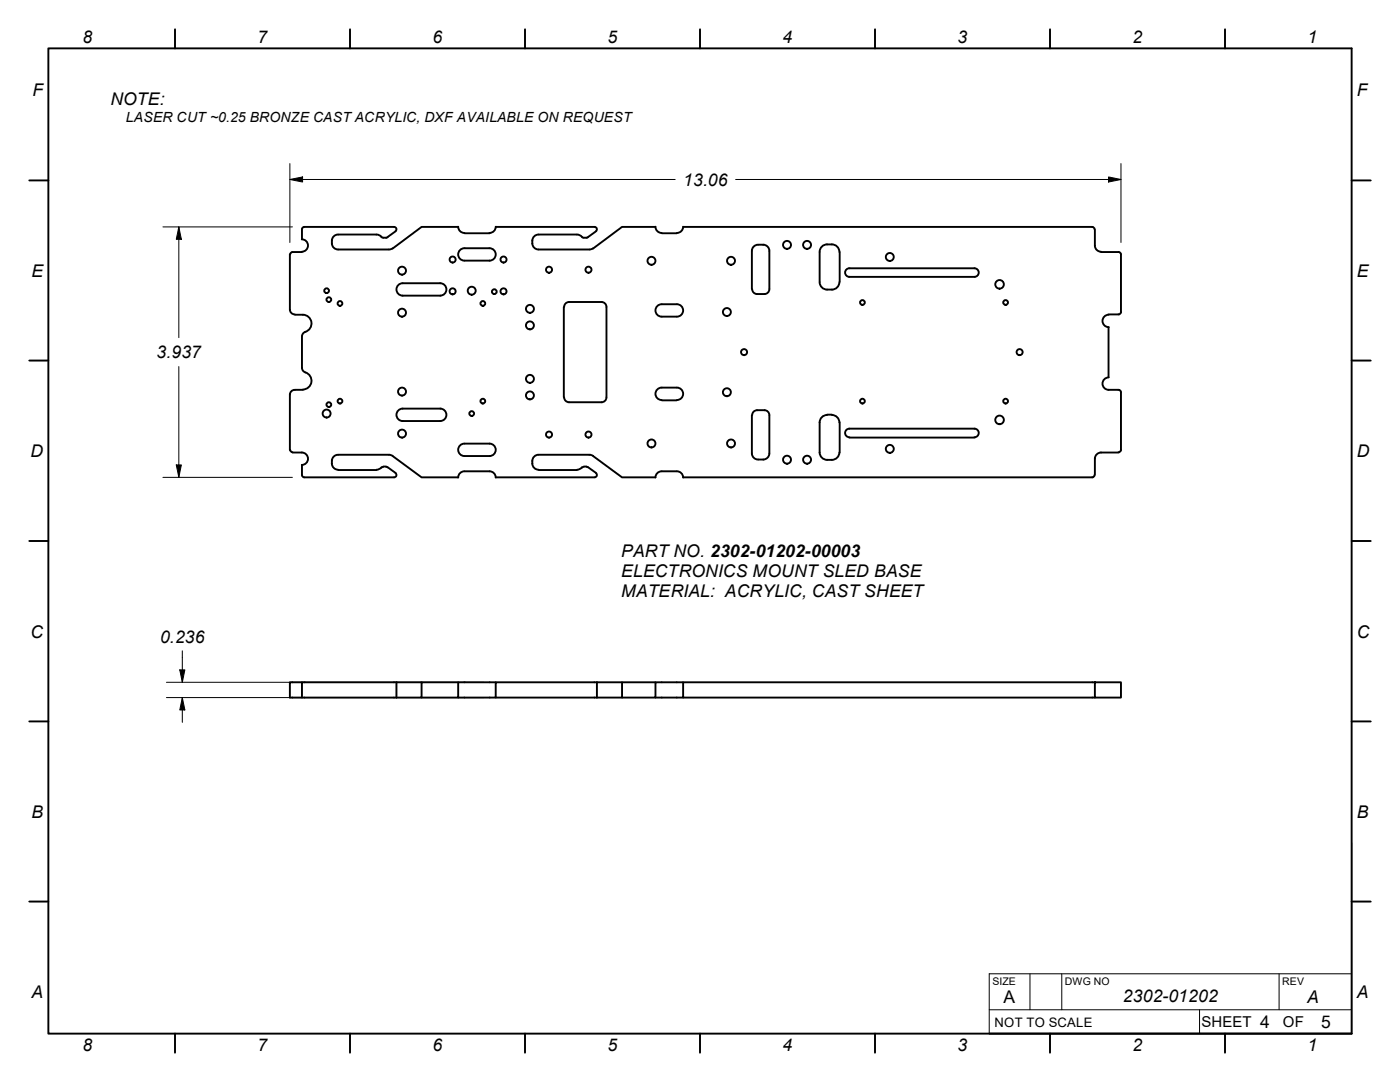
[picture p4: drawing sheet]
<svg xmlns="http://www.w3.org/2000/svg" width="279mm" height="216mm" viewBox="0 0 279 216" stroke-linecap="round" stroke-linejoin="round" font-family="sans-serif">
<!-- layer: Visible Edges(ANSI-PIG) -->
<g fill="none" stroke="#000" stroke-width=".38">
<path d="M57.8 50.7v11.1a.98 .98 0 0 0 1 .9M60.2 47.8a1.24 1.24 0 0 1 1.3 1.2 1.24 1.24 0 0 1-1.3 1.2M60.3 50.3h-1.9l-.4 .2-.1 .3M60.3 45.8v2M60.7 45.3l-.4 .2v.3M60.8 45.3h17.8a.48 .48 0 0 1 .5 .3 .48 .48 0 0 1-.2 .5l-1.6 1.2M66.2 48.5a1.24 1.24 0 0 0 1.3 1.3M66.2 48v.6M67.5 46.8a1.24 1.24 0 0 0-1.3 1.2M67.5 46.8h7.7l.5 .1 .8 .5M67.5 49.8h10.1M76.5 47.4h.6"/>
<path d="M77.3 47.3l-.2 .1M78.4 49.5l-.8 .3M80.3 56.5h7.6a1.24 1.24 0 0 1 1.2 1.3 1.24 1.24 0 0 1-1.2 1.2h-7.6M80.4 56.5a1.24 1.24 0 0 0-1.3 1.3 1.24 1.24 0 0 0 1.3 1.2M92.7 46.5a1.24 1.24 0 0 1-1.3-1.2h-7.3l-5.7 4.3M92.7 46.5h5M97.7 49.5a1.24 1.24 0 0 1 1.2 1.3 1.24 1.24 0 0 1-1.2 1.2M97.7 49.5h-5a1.24 1.24 0 0 0-1.3 1.3 1.24 1.24 0 0 0 1.3 1.2h5M106.2 48v.6M106.2 48.5a1.24 1.24 0 0 0 1.3 1.3M107.5 46.8a1.24 1.24 0 0 0-1.3 1.2M107.5 46.8h7.6"/>
<path d="M107.5 49.8h10.1M115.2 46.8l.5 .1 .4 .4M116.1 47.3l.4 .1h.6M117.3 47.3l-.2 .1M118.4 49.5l-.8 .3M118.6 45.3l-19.7-.1a1.24 1.24 0 0 1-1.2 1.3M118.6 45.3a.48 .48 0 0 1 .5 .3 .48 .48 0 0 1-.2 .5l-1.6 1.2M132 46.5a1.24 1.24 0 0 1-1.2-1.2h-6.7l-5.7 4.3M132.1 46.5h3M151.3 48.8a1.24 1.24 0 0 0-1.2 1.3v7.6M151.3 48.8a1.72 1.72 0 0 1 2.2 .9v8a.98 .98 0 0 1-.9 1h-1.5a.99 .99 0 0 1-1-1M163.6 50.3v6a1.49 1.49 0 0 0 1.5 1.5 1.93 1.93 0 0 0 2.3-1l.1-.5"/>
<path d="M163.6 50.3a1.49 1.49 0 0 1 1.4-1.5 1.95 1.95 0 0 1 2.4 1l.1 .5M167.6 50.3v6M169.5 53.5h25a.86 .86 0 0 1 .8 .9 .86 .86 0 0 1-.8 .8h-25M169.5 53.5a.86 .86 0 0 0-.8 .9 .86 .86 0 0 0 .8 .8M218.4 45.8v-.3l-.4-.2-81.7-.1a1.24 1.24 0 0 1-1.2 1.3M218.5 45.8v3.2M218.5 49a1.24 1.24 0 0 0 1.2 1.2M219.7 50.3h3.6M223.2 50.3l.3 .1 .2 .4M223.7 50.7v11.6M57.8 78.7v11.1M58.8 77.8a.98 .98 0 0 0-1 1"/>
<path d="M58.9 62.8a2.83 2.83 0 0 1 2.8 .6 1.75 1.75 0 0 1-.8 2.8M58.9 77.8h1.6M60.3 67.2v6.2a1.24 1.24 0 0 0 1.1 1.1 1.75 1.75 0 0 1 .7 2 1.75 1.75 0 0 1-1.6 1.2M61 66.2a.98 .98 0 0 0-.7 1M112.5 61.3v17.9M112.6 79.3a.98 .98 0 0 0 1 1h6.5M120 60.3a.98 .98 0 0 1 1 .9v18M120.1 60.3h-6.5a.98 .98 0 0 0-1 .9M121 79.3a.98 .98 0 0 1-1 1M132.1 79.9h3M135.1 60.7h-3.1a1.24 1.24 0 0 0-1.2 1.2 1.24 1.24 0 0 0 1.2 1.3h3.1M135.1 77.3h-3.1a1.24 1.24 0 0 0-1.2 1.3 1.24 1.24 0 0 0 1.2 1.2"/>
<path d="M135.1 60.7a1.24 1.24 0 0 1 1.2 1.2 1.24 1.24 0 0 1-1.2 1.3M135.1 77.3a1.24 1.24 0 0 1 1.2 1.3 1.24 1.24 0 0 1-1.2 1.2M221.2 62.7h2.1M221.2 65.3v9.9M221.2 77.8h2.1M221.3 62.8a1.24 1.24 0 0 0-1.3 1.2 1.24 1.24 0 0 0 1.3 1.3M221.3 75.3a1.24 1.24 0 0 0-1.3 1.2 1.24 1.24 0 0 0 1.3 1.3M223.2 77.8l.4 .2 .1 .3v11.5M223.7 62.3l-.2 .4h-.3M57.9 89.8l.1 .2 .4 .2M58.4 90.3h1.9M60.2 90.3a1.24 1.24 0 0 1 1.3 1.2 1.24 1.24 0 0 1-1.3 1.3"/>
<path d="M60.3 92.8v1.9M60.3 94.8l.2 .4h.2M66.2 91.9a1.37 1.37 0 0 0 1.3 1.8M67.5 90.7a1.24 1.24 0 0 0-1.3 1.3M67.5 90.7h10.1M67.5 93.8h7.6M76.1 93.3l-.4 .3-.5 .1M76.5 93.2l-.4 .1M76.5 93.1h.6M77.1 93.2h.2M77.3 93.2l1.6 1.2M77.6 90.7l.8 .3 5.7 4.2h7.3"/>
<path d="M78.9 94.4a.48 .48 0 0 1 .2 .5 .48 .48 0 0 1-.5 .3h-17.8M80.3 81.5h7.6a1.24 1.24 0 0 1 1.2 1.3 1.24 1.24 0 0 1-1.2 1.2h-7.6M80.4 81.5a1.24 1.24 0 0 0-1.3 1.3 1.24 1.24 0 0 0 1.3 1.2M97.7 88.5a1.24 1.24 0 0 1 1.2 1.3 1.24 1.24 0 0 1-1.2 1.2M97.7 94a1.24 1.24 0 0 1 1.2 1.3M97.7 88.5h-5a1.24 1.24 0 0 0-1.3 1.3 1.24 1.24 0 0 0 1.3 1.2h5M97.7 94h-5a1.24 1.24 0 0 0-1.3 1.3M98.9 95.2h19.7M106.2 91.9a1.37 1.37 0 0 0 1.3 1.8M107.5 90.7a1.24 1.24 0 0 0-1.3 1.3M107.5 90.7h10.1M107.5 93.8h7.6"/>
<path d="M116.1 93.3l-.4 .3-.5 .1M116.5 93.2l-.4 .1M116.5 93.1h.6M117.1 93.2h.2M117.3 93.2l1.6 1.2M117.6 90.7l.8 .3 5.7 4.2h6.7M118.9 94.4a.48 .48 0 0 1 .2 .5 .48 .48 0 0 1-.5 .3M135.1 94h-3.1a1.24 1.24 0 0 0-1.2 1.3M135.1 94a1.24 1.24 0 0 1 1.2 1.3M150.1 90.5a1.24 1.24 0 0 0 1.2 1.2M150.1 82.9v7.5M150.1 82.8a.99 .99 0 0 1 1-.9h1.5a.98 .98 0 0 1 .9 .9"/>
<path d="M153.5 90.5a1.24 1.24 0 0 1-1.2 1.2h-1M153.5 82.9v7.5M163.6 84.3v6M163.6 90.3a1.49 1.49 0 0 0 1.4 1.5 1.95 1.95 0 0 0 2.4-1.1l.1-.4M165 82.7h1.1M165.1 82.8a1.49 1.49 0 0 0-1.5 1.5M166 82.8a1.49 1.49 0 0 1 1.5 1.5M167.6 84.3v6M169.5 85.5h25a.86 .86 0 0 1 .8 .9 .86 .86 0 0 1-.8 .8M169.5 87.3h25M169.5 85.5a.86 .86 0 0 0-.8 .9 .86 .86 0 0 0 .8 .8M218.4 94.8l-.2 .4h-.2h-81.7"/>
<path d="M218.5 91.5v3.2M223.3 90.3h-3.6a1.24 1.24 0 0 0-1.2 1.2M223.7 89.8l-.2 .4h-.3M60.3 136.1h-2.5v3.1h2.5v-3.1h23.8M60.3 139.2h18.8M79.1 136.1v3.1M91.4 136.1h-7.3v3.1h-5M98.9 136.1h-7.5v3.1h-7.3M98.9 139.2h20.2M119.1 136.1v3.1M124.1 136.1h-25.2v3.1h-7.5M130.8 136.1h-6.7v3.1h-5"/>
<path d="M136.3 136.1h-5.5v3.1h-6.7M136.3 139.2h82.2M218.5 136.1h5.2v3.1h-5.2zM218.5 136.1h-82.2v3.1h-5.5"/>
<circle cx="65.2" cy="58" r=".48"/>
<circle cx="65.6" cy="59.8" r=".48"/>
<circle cx="80.2" cy="54" r=".79"/>
<circle cx="90.3" cy="58.1" r=".6"/>
<circle cx="90.3" cy="51.8" r=".6"/>
<circle cx="94.1" cy="58" r=".79"/>
<circle cx="98.6" cy="58.2" r=".48"/>
<circle cx="100.5" cy="51.8" r=".6"/>
<circle cx="100.5" cy="58.1" r=".6"/>
<circle cx="109.6" cy="53.8" r=".6"/>
<circle cx="117.4" cy="53.8" r=".6"/>
<circle cx="130" cy="52" r=".79"/>
<circle cx="145.9" cy="52" r=".79"/>
<circle cx="157.1" cy="48.9" r=".79"/>
<circle cx="161.1" cy="48.9" r=".79"/>
<circle cx="177.6" cy="51.3" r=".79"/>
<circle cx="199.5" cy="56.7" r=".86"/>
<circle cx="67.8" cy="60.5" r=".48"/>
<circle cx="80.2" cy="78.1" r=".79"/>
<circle cx="80.2" cy="62.4" r=".79"/>
<circle cx="96.4" cy="60.5" r=".48"/>
<circle cx="105.8" cy="64.9" r=".79"/>
<circle cx="105.8" cy="75.6" r=".79"/>
<circle cx="105.8" cy="61.6" r=".79"/>
<circle cx="105.8" cy="78.9" r=".79"/>
<circle cx="145.1" cy="62.3" r=".79"/>
<circle cx="145.1" cy="78.3" r=".79"/>
<circle cx="148.5" cy="70.3" r=".6"/>
<circle cx="172.1" cy="60.4" r=".48"/>
<circle cx="200.7" cy="60.4" r=".48"/>
<circle cx="203.5" cy="70.3" r=".6"/>
<circle cx="65.2" cy="82.5" r=".79"/>
<circle cx="65.6" cy="80.7" r=".48"/>
<circle cx="67.8" cy="80" r=".48"/>
<circle cx="80.2" cy="86.5" r=".79"/>
<circle cx="94.1" cy="82.5" r=".48"/>
<circle cx="96.4" cy="80" r=".48"/>
<circle cx="109.6" cy="86.7" r=".6"/>
<circle cx="117.4" cy="86.7" r=".6"/>
<circle cx="130" cy="88.5" r=".79"/>
<circle cx="145.9" cy="88.5" r=".79"/>
<circle cx="157.1" cy="91.7" r=".79"/>
<circle cx="161.1" cy="91.7" r=".79"/>
<circle cx="172.1" cy="80" r=".48"/>
<circle cx="177.6" cy="89.6" r=".79"/>
<circle cx="199.5" cy="83.8" r=".86"/>
<circle cx="200.7" cy="80" r=".48"/>
</g>
<!-- layer: Sketch Geometry(ANSI-PIG) -->
<g fill="none" stroke="#000" stroke-width=".38">
<path d="M9.7 9.7h260v196.5h-260zM34.9 5.8v3.9M69.8 5.8v3.9M104.8 5.8v3.9M139.7 5.8v3.9M174.6 5.8v3.9M209.5 5.8v3.9M244.5 5.8v3.9M5.8 36h3.9M269.7 36h3.9M5.8 71.9h3.9M269.7 71.9h3.9"/>
<path d="M5.8 107.9h3.9M269.7 107.9h3.9M5.8 144h3.9M269.7 144h3.9M5.8 179.9h3.9M269.7 179.9h3.9M34.9 206.2v3.9M69.8 206.2v3.9M104.8 206.2v3.9M139.7 206.2v3.9M174.6 206.2v3.9M197.4 206.2h72.3"/>
<path d="M209.5 206.2v3.9M244.5 206.2v3.9"/>
</g>
<!-- layer: Dimensions(ANSI-PIG) -->
<g fill="none" stroke="#000" stroke-width=".2">
<path d="M57.8 35.8l2.6-.5v1zM57.8 35.8h76.9M57.8 32.6v15.8M146.8 35.8h76.9M221.2 35.3l2.5 .5-2.5 .5zM223.7 32.6v15.8M32.5 45.3h25.9M35.7 45.3l.5 2.5h-1zM35.7 45.3v22.1M35.7 73.2v22M32.5 95.2h25.9M35.2 92.8h1l-.5 2.4z"/>
<path d="M33.2 139.2h63.4M33.2 136.1h63.4M35.9 133.7h1l-.5 2.4zM36.4 139.2l.5 2.5h-1zM36.4 129.9v6.2M36.4 139.2v4.9M269.7 168.1v38.1M205.5 194.3v7.2M211.9 194.3v7.2M255.3 194.3v7.2M269.7 194.3h-72.3v11.9M197.4 201.5h72.3"/>
<path d="M239.4 201.5v4.7"/>
</g>
<g fill="#000">
<path d="M57.8 35.8l2.6-.5v1z" fill-rule="evenodd"/>
<path d="M221.2 35.3l2.5 .5-2.5 .5z" fill-rule="evenodd"/>
<path d="M35.7 45.3l.5 2.5h-1z" fill-rule="evenodd"/>
<path d="M35.2 92.8h1l-.5 2.4z" fill-rule="evenodd"/>
<path d="M35.9 133.7h1l-.5 2.4z" fill-rule="evenodd"/>
<path d="M36.4 139.2l.5 2.5h-1z" fill-rule="evenodd"/>
</g>
<g font-size="3.5">
<text x="16.4" y="8.6">8</text>
<text x="51.4" y="8.6">7</text>
<text x="86.3" y="8.6">6</text>
<text x="121.2" y="8.6">5</text>
<text x="156.1" y="8.6">4</text>
<text x="191.1" y="8.6">3</text>
<text x="226" y="8.6">2</text>
<text x="260.9" y="8.6">1</text>
<text x="6.5" y="19.2">F</text>
<text x="22" y="21">NOTE:</text>
<text x="270.8" y="19.2">F</text>
<text x="136.3" y="37">13.06</text>
<text x="6.3" y="55.2">E</text>
<text x="270.8" y="55.2">E</text>
<text x="31.2" y="71.5">3.937</text>
<text x="6.1" y="91.2">D</text>
<text x="270.8" y="91.2">D</text>
<text x="124" y="111.1">PART NO. 2302-01202-00003</text>
<text x="124" y="115.1">ELECTRONICS MOUNT SLED BASE</text>
<text x="124" y="119.1">MATERIAL: ACRYLIC, CAST SHEET</text>
<text x="6.1" y="127.3">C</text>
<text x="31.9" y="128.2">0.236</text>
<text x="270.8" y="127.3">C</text>
<text x="6.3" y="163.2">B</text>
<text x="270.8" y="163.2">B</text>
<text x="6.3" y="199.2">A</text>
<text x="200.3" y="200.1">A</text>
<text x="224.1" y="200">2302-01202</text>
<text x="260.9" y="200.1">A</text>
<text x="270.8" y="199.2">A</text>
<text x="16.4" y="209.8">8</text>
<text x="51.4" y="209.7">7</text>
<text x="86.3" y="209.8">6</text>
<text x="121.2" y="209.7">5</text>
<text x="156.1" y="209.8">4</text>
<text x="191.1" y="209.8">3</text>
<text x="226" y="209.8">2</text>
<text x="251.5" y="205.2">4</text>
<text x="260.9" y="209.8">1</text>
<text x="263.7" y="205.1">5</text>
</g>
<g font-size="3">
<text x="239.8" y="205">SHEET</text>
<text x="256" y="205">OF</text>
</g>
<text font-size="2.8" x="25.1" y="24.4">LASER CUT ~0.25 BRONZE CAST ACRYLIC, DXF AVAILABLE ON REQUEST</text>
<text font-size="2.6" x="198.5" y="204.9">NOT TO SCALE</text>
<g font-size="2.1">
<text x="198.1" y="196.5">SIZE</text>
<text x="212.5" y="196.5">DWG NO</text>
<text x="255.9" y="196.5">REV</text>
</g>
</svg>
